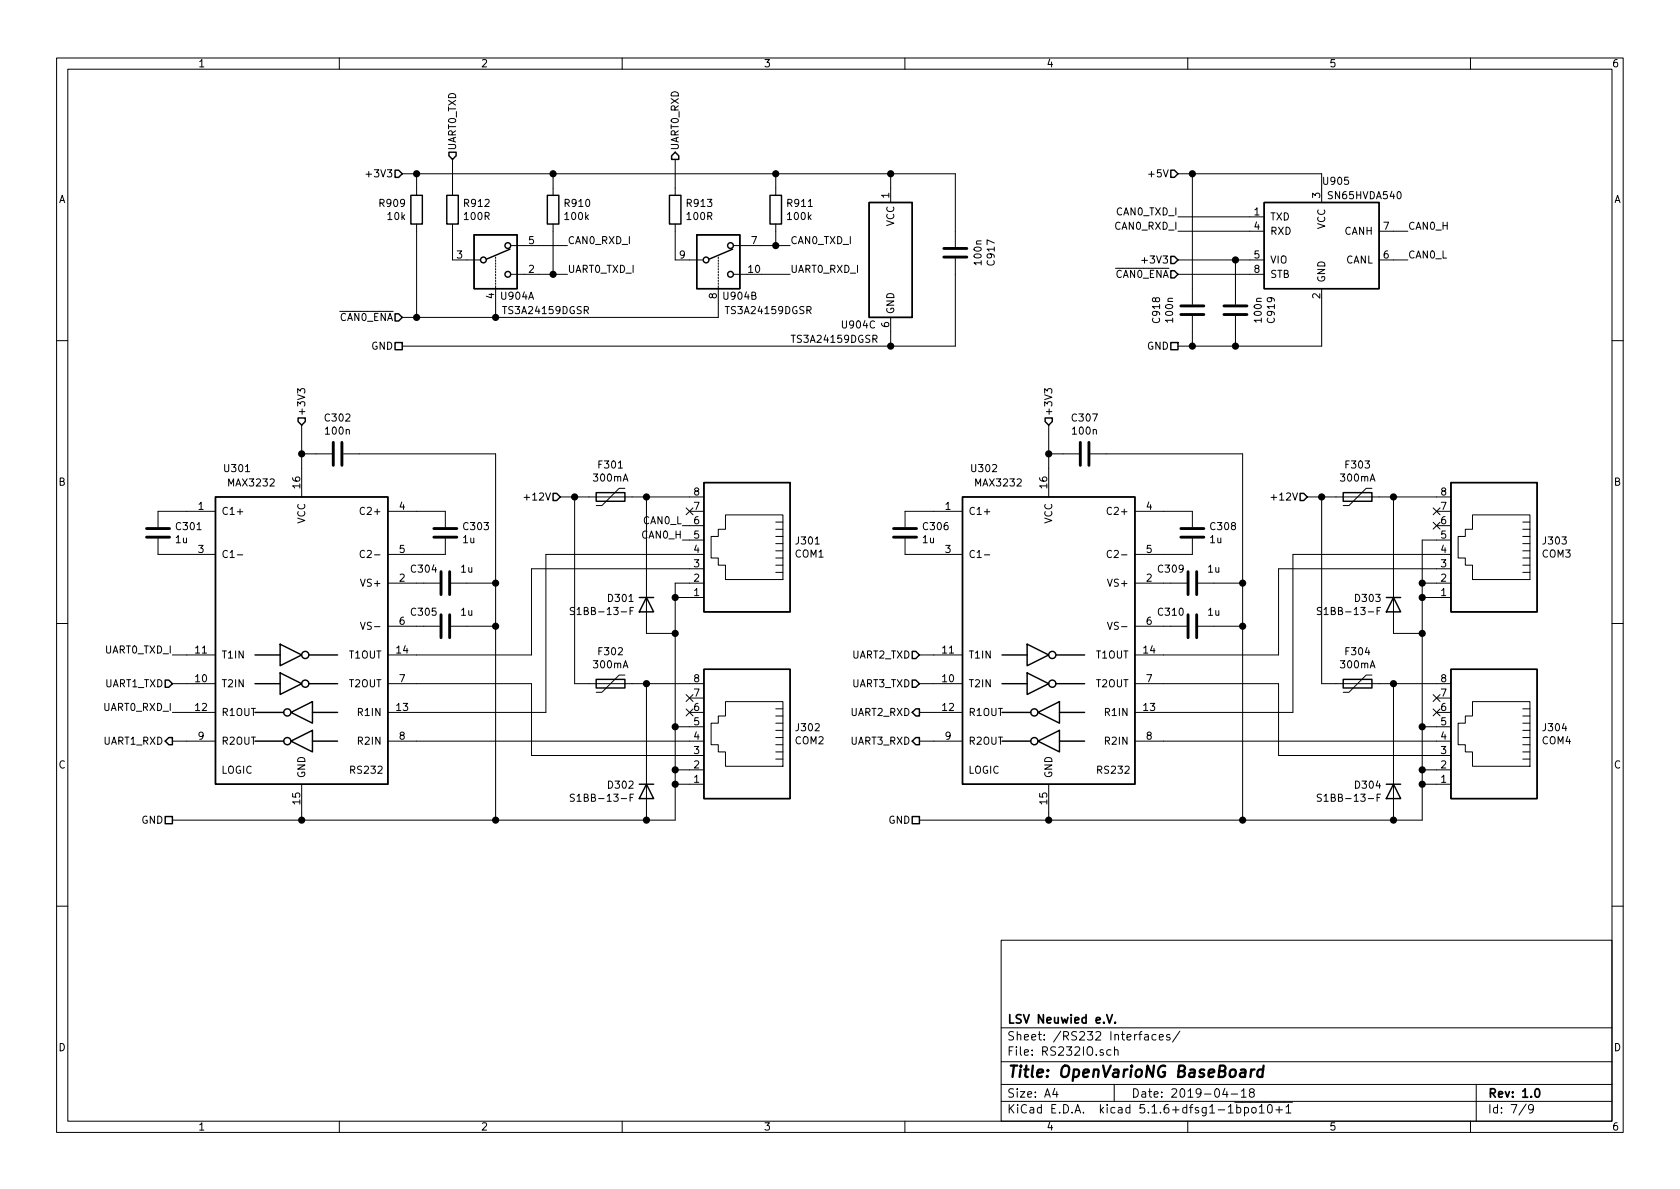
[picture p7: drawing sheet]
EESchema Schematic File Version 4
EELAYER 30 0
EELAYER END
$Descr A4 11693 8268
encoding utf-8
Sheet 7 9
Title "OpenVarioNG BaseBoard"
Date "2019-04-18"
Rev "1.0"
Comp "LSV Neuwied e.V."
Comment1 ""
Comment2 ""
Comment3 ""
Comment4 ""
$EndDescr
$Comp
L Device:C C301
U 1 1
P 1100 3700
F 0 "C301" H 1215 3746 50  0000 L CNN
F 1 "1u" H 1215 3655 50  0000 L CNN
F 2 "Capacitor_SMD:C_0805_2012Metric" H 1138 3550 50  0001 C CNN
F 3 "~" H 1100 3700 50  0001 C CNN
	1    1100 3700
	1    0    0    -1  
$EndComp
$Comp
L Device:C C303
U 1 1
P 3100 3700
F 0 "C303" H 3215 3746 50  0000 L CNN
F 1 "1u" H 3215 3655 50  0000 L CNN
F 2 "Capacitor_SMD:C_0805_2012Metric" H 3138 3550 50  0001 C CNN
F 3 "~" H 3100 3700 50  0001 C CNN
	1    3100 3700
	1    0    0    -1  
$EndComp
$Comp
L Device:C C304
U 1 1
P 3100 4050
F 0 "C304" V 3000 3900 50  0000 C CNN
F 1 "1u" V 3000 4200 50  0000 C CNN
F 2 "Capacitor_SMD:C_0805_2012Metric" H 3138 3900 50  0001 C CNN
F 3 "~" H 3100 4050 50  0001 C CNN
	1    3100 4050
	0    1    1    0   
$EndComp
$Comp
L Device:C C305
U 1 1
P 3100 4350
F 0 "C305" V 3000 4200 50  0000 C CNN
F 1 "1u" V 3000 4500 50  0000 C CNN
F 2 "Capacitor_SMD:C_0805_2012Metric" H 3138 4200 50  0001 C CNN
F 3 "~" H 3100 4350 50  0001 C CNN
	1    3100 4350
	0    1    1    0   
$EndComp
$Comp
L Device:C C302
U 1 1
P 2350 3150
F 0 "C302" V 2098 3150 50  0000 C CNN
F 1 "100n" V 2189 3150 50  0000 C CNN
F 2 "Capacitor_SMD:C_0805_2012Metric" H 2388 3000 50  0001 C CNN
F 3 "~" H 2350 3150 50  0001 C CNN
	1    2350 3150
	0    1    1    0   
$EndComp
Wire Wire Line
	1300 3550 1100 3550
Wire Wire Line
	1300 3850 1100 3850
Wire Wire Line
	2900 3550 3100 3550
Wire Wire Line
	2900 3850 3100 3850
Wire Wire Line
	2900 4050 2950 4050
Wire Wire Line
	2900 4350 2950 4350
Wire Wire Line
	2200 3150 2100 3150
Wire Wire Line
	2100 3150 2100 3250
Wire Wire Line
	2100 5650 2100 5700
Wire Wire Line
	2100 2950 2100 3150
Connection ~ 2100 3150
$Comp
L Connector:8P8C J301
U 1 1
P 5200 3850
F 0 "J301" H 4870 3946 50  0000 R CNN
F 1 "COM1" H 4870 3855 50  0000 R CNN
F 2 "modusoft:Modular-MEBP8-8S" V 5200 3875 50  0001 C CNN
F 3 "~" V 5200 3875 50  0001 C CNN
	1    5200 3850
	-1   0    0    -1  
$EndComp
$Comp
L Device:Polyfuse F301
U 1 1
P 4250 3450
F 0 "F301" V 4025 3450 50  0000 C CNN
F 1 "300mA" V 4116 3450 50  0000 C CNN
F 2 "Fuse:Fuse_1812_4532Metric" H 4300 3250 50  0001 L CNN
F 3 "~" H 4250 3450 50  0001 C CNN
F 4 "Littelfuse" V 4250 3450 50  0001 C CNN "Manu"
F 5 "MINISMDC030F-2" V 4250 3450 50  0001 C CNN "PartNo"
	1    4250 3450
	0    1    1    0   
$EndComp
Wire Wire Line
	3700 4550 2900 4550
Wire Wire Line
	2900 4750 3700 4750
Wire Wire Line
	1300 4550 1200 4550
Wire Wire Line
	1200 4750 1300 4750
Wire Wire Line
	1200 4950 1300 4950
Wire Wire Line
	1200 5150 1300 5150
$Comp
L Interface_UART:MAX3232 U302
U 1 1
P 7300 4450
F 0 "U302" H 6850 5650 50  0000 C CNN
F 1 "MAX3232" H 6950 5550 50  0000 C CNN
F 2 "Package_SO:SOIC-16_3.9x9.9mm_P1.27mm" H 7350 3400 50  0001 L CNN
F 3 "https://datasheets.maximintegrated.com/en/ds/MAX3222-MAX3241.pdf" H 7300 4550 50  0001 C CNN
	1    7300 4450
	1    0    0    -1  
$EndComp
$Comp
L Device:C C306
U 1 1
P 6300 3700
F 0 "C306" H 6415 3746 50  0000 L CNN
F 1 "1u" H 6415 3655 50  0000 L CNN
F 2 "Capacitor_SMD:C_0805_2012Metric" H 6338 3550 50  0001 C CNN
F 3 "~" H 6300 3700 50  0001 C CNN
	1    6300 3700
	1    0    0    -1  
$EndComp
$Comp
L Device:C C308
U 1 1
P 8300 3700
F 0 "C308" H 8415 3746 50  0000 L CNN
F 1 "1u" H 8415 3655 50  0000 L CNN
F 2 "Capacitor_SMD:C_0805_2012Metric" H 8338 3550 50  0001 C CNN
F 3 "~" H 8300 3700 50  0001 C CNN
	1    8300 3700
	1    0    0    -1  
$EndComp
$Comp
L Device:C C309
U 1 1
P 8300 4050
F 0 "C309" V 8200 3900 50  0000 C CNN
F 1 "1u" V 8200 4200 50  0000 C CNN
F 2 "Capacitor_SMD:C_0805_2012Metric" H 8338 3900 50  0001 C CNN
F 3 "~" H 8300 4050 50  0001 C CNN
	1    8300 4050
	0    1    1    0   
$EndComp
$Comp
L Device:C C310
U 1 1
P 8300 4350
F 0 "C310" V 8200 4200 50  0000 C CNN
F 1 "1u" V 8200 4500 50  0000 C CNN
F 2 "Capacitor_SMD:C_0805_2012Metric" H 8338 4200 50  0001 C CNN
F 3 "~" H 8300 4350 50  0001 C CNN
	1    8300 4350
	0    1    1    0   
$EndComp
$Comp
L Device:C C307
U 1 1
P 7550 3150
F 0 "C307" V 7298 3150 50  0000 C CNN
F 1 "100n" V 7389 3150 50  0000 C CNN
F 2 "Capacitor_SMD:C_0805_2012Metric" H 7588 3000 50  0001 C CNN
F 3 "~" H 7550 3150 50  0001 C CNN
	1    7550 3150
	0    1    1    0   
$EndComp
Wire Wire Line
	6500 3550 6300 3550
Wire Wire Line
	6500 3850 6300 3850
Wire Wire Line
	8100 3550 8300 3550
Wire Wire Line
	8100 3850 8300 3850
Wire Wire Line
	8100 4050 8150 4050
Wire Wire Line
	8100 4350 8150 4350
Wire Wire Line
	7400 3150 7300 3150
Wire Wire Line
	7300 3150 7300 3250
Wire Wire Line
	7300 5650 7300 5700
Wire Wire Line
	7300 2950 7300 3150
Connection ~ 7300 3150
Wire Wire Line
	6500 4550 6400 4550
Wire Wire Line
	6400 4750 6500 4750
Wire Wire Line
	6400 4950 6500 4950
Wire Wire Line
	6400 5150 6500 5150
Text HLabel 1200 4750 0    50   Input ~ 0
UART1_TXD
Text HLabel 1200 5150 0    50   Output ~ 0
UART1_RXD
Text HLabel 6400 4550 0    50   Input ~ 0
UART2_TXD
Text HLabel 6400 4950 0    50   Output ~ 0
UART2_RXD
Text HLabel 6400 4750 0    50   Input ~ 0
UART3_TXD
Text HLabel 6400 5150 0    50   Output ~ 0
UART3_RXD
Text HLabel 1200 5700 0    50   UnSpc ~ 0
GND
Text HLabel 2100 2950 1    50   Input ~ 0
+3V3
$Comp
L Device:D D301
U 1 1
P 4500 4200
F 0 "D301" V 4454 4279 50  0000 L CNN
F 1 "S1BB-13-F" V 4545 4279 50  0000 L CNN
F 2 "Diode_SMD:D_SMB" H 4500 4200 50  0001 C CNN
F 3 "~" H 4500 4200 50  0001 C CNN
	1    4500 4200
	0    -1   1    0   
$EndComp
Wire Wire Line
	4800 4050 4700 4050
Wire Wire Line
	4700 4050 4700 4150
Wire Wire Line
	4800 4150 4700 4150
Connection ~ 4700 4150
Wire Wire Line
	4700 4150 4700 4400
Wire Wire Line
	4800 3450 4500 3450
Wire Wire Line
	4500 3450 4500 4050
Wire Wire Line
	3900 3450 4000 3450
Wire Wire Line
	4400 3450 4500 3450
Connection ~ 4500 3450
Wire Wire Line
	4500 4350 4500 4400
$Comp
L Connector:8P8C J302
U 1 1
P 5200 5150
F 0 "J302" H 4870 5246 50  0000 R CNN
F 1 "COM2" H 4870 5155 50  0000 R CNN
F 2 "modusoft:Modular-MEBP8-8S" V 5200 5175 50  0001 C CNN
F 3 "~" V 5200 5175 50  0001 C CNN
	1    5200 5150
	-1   0    0    -1  
$EndComp
$Comp
L Device:Polyfuse F302
U 1 1
P 4250 4750
F 0 "F302" V 4025 4750 50  0000 C CNN
F 1 "300mA" V 4116 4750 50  0000 C CNN
F 2 "Fuse:Fuse_1812_4532Metric" H 4300 4550 50  0001 L CNN
F 3 "~" H 4250 4750 50  0001 C CNN
F 4 "Littelfuse" V 4250 4750 50  0001 C CNN "Manu"
F 5 "MINISMDC030F-2" V 4250 4750 50  0001 C CNN "PartNo"
	1    4250 4750
	0    1    1    0   
$EndComp
$Comp
L Device:D D302
U 1 1
P 4500 5500
F 0 "D302" V 4454 5579 50  0000 L CNN
F 1 "S1BB-13-F" V 4545 5579 50  0000 L CNN
F 2 "Diode_SMD:D_SMB" H 4500 5500 50  0001 C CNN
F 3 "~" H 4500 5500 50  0001 C CNN
	1    4500 5500
	0    -1   1    0   
$EndComp
Wire Wire Line
	4800 5350 4700 5350
Wire Wire Line
	4700 5350 4700 5450
Wire Wire Line
	4800 5450 4700 5450
Connection ~ 4700 5450
Wire Wire Line
	4700 5450 4700 5700
Wire Wire Line
	4800 4750 4500 4750
Wire Wire Line
	4500 4750 4500 5350
Wire Wire Line
	4400 4750 4500 4750
Connection ~ 4500 4750
Wire Wire Line
	4500 5650 4500 5700
Wire Wire Line
	4800 5150 2900 5150
Wire Wire Line
	4800 5250 3700 5250
Wire Wire Line
	3700 5250 3700 4750
Wire Wire Line
	3800 4950 3800 3850
Wire Wire Line
	3800 3850 4800 3850
Wire Wire Line
	3800 4950 2900 4950
Wire Wire Line
	4800 3950 3700 3950
Wire Wire Line
	3700 3950 3700 4550
$Comp
L Connector:8P8C J303
U 1 1
P 10400 3850
F 0 "J303" H 10070 3946 50  0000 R CNN
F 1 "COM3" H 10070 3855 50  0000 R CNN
F 2 "modusoft:Modular-MEBP8-8S" V 10400 3875 50  0001 C CNN
F 3 "~" V 10400 3875 50  0001 C CNN
	1    10400 3850
	-1   0    0    -1  
$EndComp
$Comp
L Device:Polyfuse F303
U 1 1
P 9450 3450
F 0 "F303" V 9225 3450 50  0000 C CNN
F 1 "300mA" V 9316 3450 50  0000 C CNN
F 2 "Fuse:Fuse_1812_4532Metric" H 9500 3250 50  0001 L CNN
F 3 "~" H 9450 3450 50  0001 C CNN
F 4 "Littelfuse" V 9450 3450 50  0001 C CNN "Manu"
F 5 "MINISMDC030F-2" V 9450 3450 50  0001 C CNN "PartNo"
	1    9450 3450
	0    1    1    0   
$EndComp
Wire Wire Line
	8900 4550 8100 4550
Wire Wire Line
	8100 4750 8900 4750
$Comp
L Device:D D303
U 1 1
P 9700 4200
F 0 "D303" V 9654 4279 50  0000 L CNN
F 1 "S1BB-13-F" V 9745 4279 50  0000 L CNN
F 2 "Diode_SMD:D_SMB" H 9700 4200 50  0001 C CNN
F 3 "~" H 9700 4200 50  0001 C CNN
	1    9700 4200
	0    -1   1    0   
$EndComp
Wire Wire Line
	10000 4050 9900 4050
Wire Wire Line
	9900 4050 9900 4150
Wire Wire Line
	10000 4150 9900 4150
Connection ~ 9900 4150
Wire Wire Line
	9900 4150 9900 4400
Wire Wire Line
	10000 3450 9700 3450
Wire Wire Line
	9100 3450 9200 3450
Wire Wire Line
	9600 3450 9700 3450
Connection ~ 9700 3450
Wire Wire Line
	9700 4350 9700 4400
$Comp
L Connector:8P8C J304
U 1 1
P 10400 5150
F 0 "J304" H 10070 5246 50  0000 R CNN
F 1 "COM4" H 10070 5155 50  0000 R CNN
F 2 "modusoft:Modular-MEBP8-8S" V 10400 5175 50  0001 C CNN
F 3 "~" V 10400 5175 50  0001 C CNN
	1    10400 5150
	-1   0    0    -1  
$EndComp
$Comp
L Device:Polyfuse F304
U 1 1
P 9450 4750
F 0 "F304" V 9225 4750 50  0000 C CNN
F 1 "300mA" V 9316 4750 50  0000 C CNN
F 2 "Fuse:Fuse_1812_4532Metric" H 9500 4550 50  0001 L CNN
F 3 "~" H 9450 4750 50  0001 C CNN
F 4 "Littelfuse" V 9450 4750 50  0001 C CNN "Manu"
F 5 "MINISMDC030F-2" V 9450 4750 50  0001 C CNN "PartNo"
	1    9450 4750
	0    1    1    0   
$EndComp
$Comp
L Device:D D304
U 1 1
P 9700 5500
F 0 "D304" V 9654 5579 50  0000 L CNN
F 1 "S1BB-13-F" V 9745 5579 50  0000 L CNN
F 2 "Diode_SMD:D_SMB" H 9700 5500 50  0001 C CNN
F 3 "~" H 9700 5500 50  0001 C CNN
	1    9700 5500
	0    -1   1    0   
$EndComp
Wire Wire Line
	10000 5350 9900 5350
Wire Wire Line
	9900 5350 9900 5450
Wire Wire Line
	10000 5450 9900 5450
Connection ~ 9900 5450
Wire Wire Line
	9900 5450 9900 5700
Wire Wire Line
	10000 4750 9700 4750
Wire Wire Line
	9700 4750 9700 5350
Wire Wire Line
	9600 4750 9700 4750
Connection ~ 9700 4750
Wire Wire Line
	9700 5650 9700 5700
Wire Wire Line
	10000 5150 8100 5150
Wire Wire Line
	10000 5250 8900 5250
Wire Wire Line
	8900 5250 8900 4750
Wire Wire Line
	9000 4950 9000 3850
Wire Wire Line
	9000 3850 10000 3850
Wire Wire Line
	9000 4950 8100 4950
Wire Wire Line
	10000 3950 8900 3950
Wire Wire Line
	8900 3950 8900 4550
Text HLabel 3900 3450 0    50   Input ~ 0
+12V
Text HLabel 9100 3450 0    50   Input ~ 0
+12V
Text HLabel 7300 2950 1    50   Input ~ 0
+3V3
$Comp
L Interface_UART:MAX3232 U301
U 1 1
P 2100 4450
F 0 "U301" H 1650 5650 50  0000 C CNN
F 1 "MAX3232" H 1750 5550 50  0000 C CNN
F 2 "Package_SO:SOIC-16_3.9x9.9mm_P1.27mm" H 2150 3400 50  0001 L CNN
F 3 "https://datasheets.maximintegrated.com/en/ds/MAX3222-MAX3241.pdf" H 2100 4550 50  0001 C CNN
	1    2100 4450
	1    0    0    -1  
$EndComp
Text HLabel 6400 5700 0    50   UnSpc ~ 0
GND
Wire Wire Line
	4000 4750 4000 3450
Wire Wire Line
	4000 4750 4100 4750
Connection ~ 4000 3450
Wire Wire Line
	4000 3450 4100 3450
Wire Wire Line
	9300 4750 9200 4750
Wire Wire Line
	9200 4750 9200 3450
Connection ~ 9200 3450
Wire Wire Line
	9200 3450 9300 3450
Wire Wire Line
	1200 5700 2100 5700
Connection ~ 2100 5700
Wire Wire Line
	4500 5700 4700 5700
Connection ~ 4500 5700
Wire Wire Line
	6400 5700 7300 5700
Connection ~ 7300 5700
Wire Wire Line
	9700 5700 9900 5700
Connection ~ 9700 5700
Wire Wire Line
	9700 4400 9900 4400
Wire Wire Line
	4500 4400 4700 4400
Wire Wire Line
	3450 3150 3450 4050
Wire Wire Line
	2500 3150 3450 3150
Connection ~ 3450 5700
Wire Wire Line
	3450 5700 4500 5700
Wire Wire Line
	2100 5700 3450 5700
Wire Wire Line
	7700 3150 8650 3150
Wire Wire Line
	8650 3150 8650 4050
Connection ~ 8650 5700
Wire Wire Line
	8650 5700 9700 5700
Wire Wire Line
	8450 4050 8650 4050
Connection ~ 8650 4050
Wire Wire Line
	8650 4050 8650 4350
Connection ~ 8650 4350
Wire Wire Line
	8650 4350 8650 5700
Wire Wire Line
	8450 4350 8650 4350
Wire Wire Line
	7300 5700 8650 5700
Wire Wire Line
	9900 4400 9900 5050
Connection ~ 9900 4400
Connection ~ 9900 5350
Wire Wire Line
	4700 5350 4700 5050
Connection ~ 4700 5350
Connection ~ 4700 4400
Wire Wire Line
	3250 4350 3450 4350
Connection ~ 3450 4350
Wire Wire Line
	3450 4350 3450 5700
Wire Wire Line
	3250 4050 3450 4050
Connection ~ 3450 4050
Wire Wire Line
	3450 4050 3450 4350
NoConn ~ 4800 3550
NoConn ~ 4800 4850
NoConn ~ 4800 4950
NoConn ~ 10000 3550
NoConn ~ 10000 3650
NoConn ~ 10000 4850
NoConn ~ 10000 4950
$Comp
L Interface_CAN_LIN:TJA1049T-3 U905
U 1 1
P 9200 1700
F 0 "U905" H 9300 2150 50  0000 C CNN
F 1 "SN65HVDA540" H 9500 2050 50  0000 C CNN
F 2 "Package_SO:SOIC-8_3.9x4.9mm_P1.27mm" H 9200 1200 50  0001 C CIN
F 3 "http://www.nxp.com/documents/data_sheet/TJA1049.pdf" H 9200 1700 50  0001 C CNN
	1    9200 1700
	1    0    0    -1  
$EndComp
Wire Wire Line
	4800 3650 4750 3650
Wire Wire Line
	4800 3750 4750 3750
Text Label 4750 3650 2    50   ~ 0
CAN0_L
Text Label 4750 3750 2    50   ~ 0
CAN0_H
Wire Wire Line
	9700 1800 9800 1800
Wire Wire Line
	9700 1600 9800 1600
Text Label 9800 1600 0    50   ~ 0
CAN0_H
Text Label 9800 1800 0    50   ~ 0
CAN0_L
Text HLabel 8200 2400 0    50   UnSpc ~ 0
GND
Text HLabel 8200 1800 0    50   Input ~ 0
+3V3
Text HLabel 8200 1200 0    50   Input ~ 0
+5V
$Comp
L Device:C C919
U 1 1
P 8600 2150
F 0 "C919" V 8348 2150 50  0000 C CNN
F 1 "100n" V 8439 2150 50  0000 C CNN
F 2 "Capacitor_SMD:C_0805_2012Metric" H 8638 2000 50  0001 C CNN
F 3 "~" H 8600 2150 50  0001 C CNN
	1    8600 2150
	-1   0    0    1   
$EndComp
$Comp
L Device:C C918
U 1 1
P 8300 2150
F 0 "C918" V 8048 2150 50  0000 C CNN
F 1 "100n" V 8139 2150 50  0000 C CNN
F 2 "Capacitor_SMD:C_0805_2012Metric" H 8338 2000 50  0001 C CNN
F 3 "~" H 8300 2150 50  0001 C CNN
	1    8300 2150
	1    0    0    1   
$EndComp
Wire Wire Line
	8700 1800 8600 1800
Wire Wire Line
	8600 1800 8600 2000
Wire Wire Line
	8600 2300 8600 2400
Wire Wire Line
	8600 2400 9200 2400
Wire Wire Line
	9200 2400 9200 2100
Connection ~ 8600 1800
Wire Wire Line
	9200 1300 9200 1200
Wire Wire Line
	9200 1200 8300 1200
$Comp
L Analog_Switch:TS3A24159DGSR U904
U 1 1
P 3450 1700
F 0 "U904" H 3600 1350 50  0000 C CNN
F 1 "TS3A24159DGSR" H 3800 1250 50  0000 C CNN
F 2 "Package_SO:TSSOP-10_3x3mm_P0.5mm" H 3450 1350 50  0001 C CNN
F 3 "http://www.ti.com/lit/ds/symlink/ts3a24159.pdf" H 2400 1250 50  0001 C CNN
	1    3450 1700
	1    0    0    -1  
$EndComp
$Comp
L Analog_Switch:TS3A24159DGSR U904
U 2 1
P 5000 1700
F 0 "U904" H 5150 1350 50  0000 C CNN
F 1 "TS3A24159DGSR" H 5350 1250 50  0000 C CNN
F 2 "Package_SO:TSSOP-10_3x3mm_P0.5mm" H 5000 1350 50  0001 C CNN
F 3 "http://www.ti.com/lit/ds/symlink/ts3a24159.pdf" H 3950 1250 50  0001 C CNN
	2    5000 1700
	1    0    0    -1  
$EndComp
$Comp
L Analog_Switch:TS3A24159DGSR U904
U 3 1
P 6200 1800
F 0 "U904" H 5850 1350 50  0000 L CNN
F 1 "TS3A24159DGSR" H 5500 1250 50  0000 L CNN
F 2 "Package_SO:TSSOP-10_3x3mm_P0.5mm" H 6200 1450 50  0001 C CNN
F 3 "http://www.ti.com/lit/ds/symlink/ts3a24159.pdf" H 5150 1350 50  0001 C CNN
	3    6200 1800
	1    0    0    -1  
$EndComp
Text HLabel 3150 1100 1    50   Input ~ 0
UART0_TXD
Text HLabel 4700 1100 1    50   Output ~ 0
UART0_RXD
Wire Wire Line
	3450 2100 3450 2200
Wire Wire Line
	3450 2200 2900 2200
Text Label 3950 1900 0    50   ~ 0
UART0_TXD_I
Text Label 5500 1900 0    50   ~ 0
UART0_RXD_I
Text Label 3950 1700 0    50   ~ 0
CAN0_RXD_I
Text Label 5500 1700 0    50   ~ 0
CAN0_TXD_I
$Comp
L Device:C C917
U 1 1
P 6650 1750
F 0 "C917" V 6398 1750 50  0000 C CNN
F 1 "100n" V 6489 1750 50  0000 C CNN
F 2 "Capacitor_SMD:C_0805_2012Metric" H 6688 1600 50  0001 C CNN
F 3 "~" H 6650 1750 50  0001 C CNN
	1    6650 1750
	-1   0    0    1   
$EndComp
Wire Wire Line
	6650 1900 6650 2400
Wire Wire Line
	6650 2400 6200 2400
Wire Wire Line
	6200 2400 6200 2300
Wire Wire Line
	6650 1600 6650 1200
Wire Wire Line
	6650 1200 6200 1200
Wire Wire Line
	6200 1200 6200 1300
Text HLabel 2800 1200 0    50   Input ~ 0
+3V3
Text HLabel 2800 2400 0    50   UnSpc ~ 0
GND
Text HLabel 2800 2200 0    50   Input ~ 0
~CAN0_ENA
Text Label 1200 4950 2    50   ~ 0
UART0_RXD_I
Text Label 1200 4550 2    50   ~ 0
UART0_TXD_I
$Comp
L Device:R R909
U 1 1
P 2900 1450
F 0 "R909" H 2970 1496 50  0000 L CNN
F 1 "10k" H 2970 1405 50  0000 L CNN
F 2 "Resistor_SMD:R_0805_2012Metric" V 2830 1450 50  0001 C CNN
F 3 "~" H 2900 1450 50  0001 C CNN
	1    2900 1450
	-1   0    0    -1  
$EndComp
Wire Wire Line
	2900 1600 2900 2200
Connection ~ 2900 2200
Wire Wire Line
	2900 2200 2800 2200
Wire Wire Line
	8600 1800 8200 1800
Wire Wire Line
	8300 2000 8300 1200
Connection ~ 8300 1200
Wire Wire Line
	8300 1200 8200 1200
Wire Wire Line
	8600 2400 8300 2400
Wire Wire Line
	8300 2400 8300 2300
Connection ~ 8600 2400
Wire Wire Line
	8700 1600 8200 1600
Wire Wire Line
	8700 1500 8200 1500
Wire Wire Line
	8700 1900 8200 1900
Wire Wire Line
	8300 2400 8200 2400
Connection ~ 8300 2400
Text HLabel 8200 1900 0    50   Input ~ 0
~CAN0_ENA
Text Label 8200 1600 2    50   ~ 0
CAN0_RXD_I
Text Label 8200 1500 2    50   ~ 0
CAN0_TXD_I
$Comp
L Device:R R910
U 1 1
P 3850 1450
F 0 "R910" H 3920 1496 50  0000 L CNN
F 1 "100k" H 3920 1405 50  0000 L CNN
F 2 "Resistor_SMD:R_0805_2012Metric" V 3780 1450 50  0001 C CNN
F 3 "~" H 3850 1450 50  0001 C CNN
	1    3850 1450
	1    0    0    -1  
$EndComp
Wire Wire Line
	3750 1700 3950 1700
Wire Wire Line
	3750 1900 3850 1900
$Comp
L Device:R R911
U 1 1
P 5400 1450
F 0 "R911" H 5470 1496 50  0000 L CNN
F 1 "100k" H 5470 1405 50  0000 L CNN
F 2 "Resistor_SMD:R_0805_2012Metric" V 5330 1450 50  0001 C CNN
F 3 "~" H 5400 1450 50  0001 C CNN
	1    5400 1450
	1    0    0    -1  
$EndComp
Wire Wire Line
	5300 1700 5400 1700
Wire Wire Line
	5300 1900 5500 1900
Wire Wire Line
	2800 1200 2900 1200
Connection ~ 6200 1200
Wire Wire Line
	6200 2400 2800 2400
Connection ~ 6200 2400
Wire Wire Line
	5000 2200 5000 2100
Wire Wire Line
	2900 1300 2900 1200
Connection ~ 2900 1200
Wire Wire Line
	2900 1200 3850 1200
Wire Wire Line
	3850 1300 3850 1200
Connection ~ 3850 1200
Wire Wire Line
	3850 1200 5400 1200
Wire Wire Line
	5400 1300 5400 1200
Connection ~ 5400 1200
Wire Wire Line
	5400 1200 6200 1200
Wire Wire Line
	5400 1600 5400 1700
Connection ~ 5400 1700
Wire Wire Line
	5400 1700 5500 1700
Wire Wire Line
	3850 1600 3850 1900
Connection ~ 3850 1900
Wire Wire Line
	3850 1900 3950 1900
Wire Wire Line
	3450 2200 5000 2200
Connection ~ 3450 2200
$Comp
L Device:R R912
U 1 1
P 3150 1450
F 0 "R912" H 3220 1496 50  0000 L CNN
F 1 "100R" H 3220 1405 50  0000 L CNN
F 2 "Resistor_SMD:R_0805_2012Metric" V 3080 1450 50  0001 C CNN
F 3 "~" H 3150 1450 50  0001 C CNN
	1    3150 1450
	1    0    0    -1  
$EndComp
$Comp
L Device:R R913
U 1 1
P 4700 1450
F 0 "R913" H 4770 1496 50  0000 L CNN
F 1 "100R" H 4770 1405 50  0000 L CNN
F 2 "Resistor_SMD:R_0805_2012Metric" V 4630 1450 50  0001 C CNN
F 3 "~" H 4700 1450 50  0001 C CNN
	1    4700 1450
	1    0    0    -1  
$EndComp
Wire Wire Line
	4700 1300 4700 1100
Wire Wire Line
	3150 1300 3150 1100
Wire Wire Line
	3150 1600 3150 1800
Wire Wire Line
	4700 1600 4700 1800
Wire Wire Line
	4800 5050 4700 5050
Connection ~ 4700 5050
Wire Wire Line
	4700 5050 4700 4400
Wire Wire Line
	10000 5050 9900 5050
Connection ~ 9900 5050
Wire Wire Line
	9900 5050 9900 5350
Wire Wire Line
	9700 3450 9700 4050
Wire Wire Line
	10000 3750 9900 3750
Wire Wire Line
	9900 3750 9900 4050
Connection ~ 9900 4050
$EndSCHEMATC
